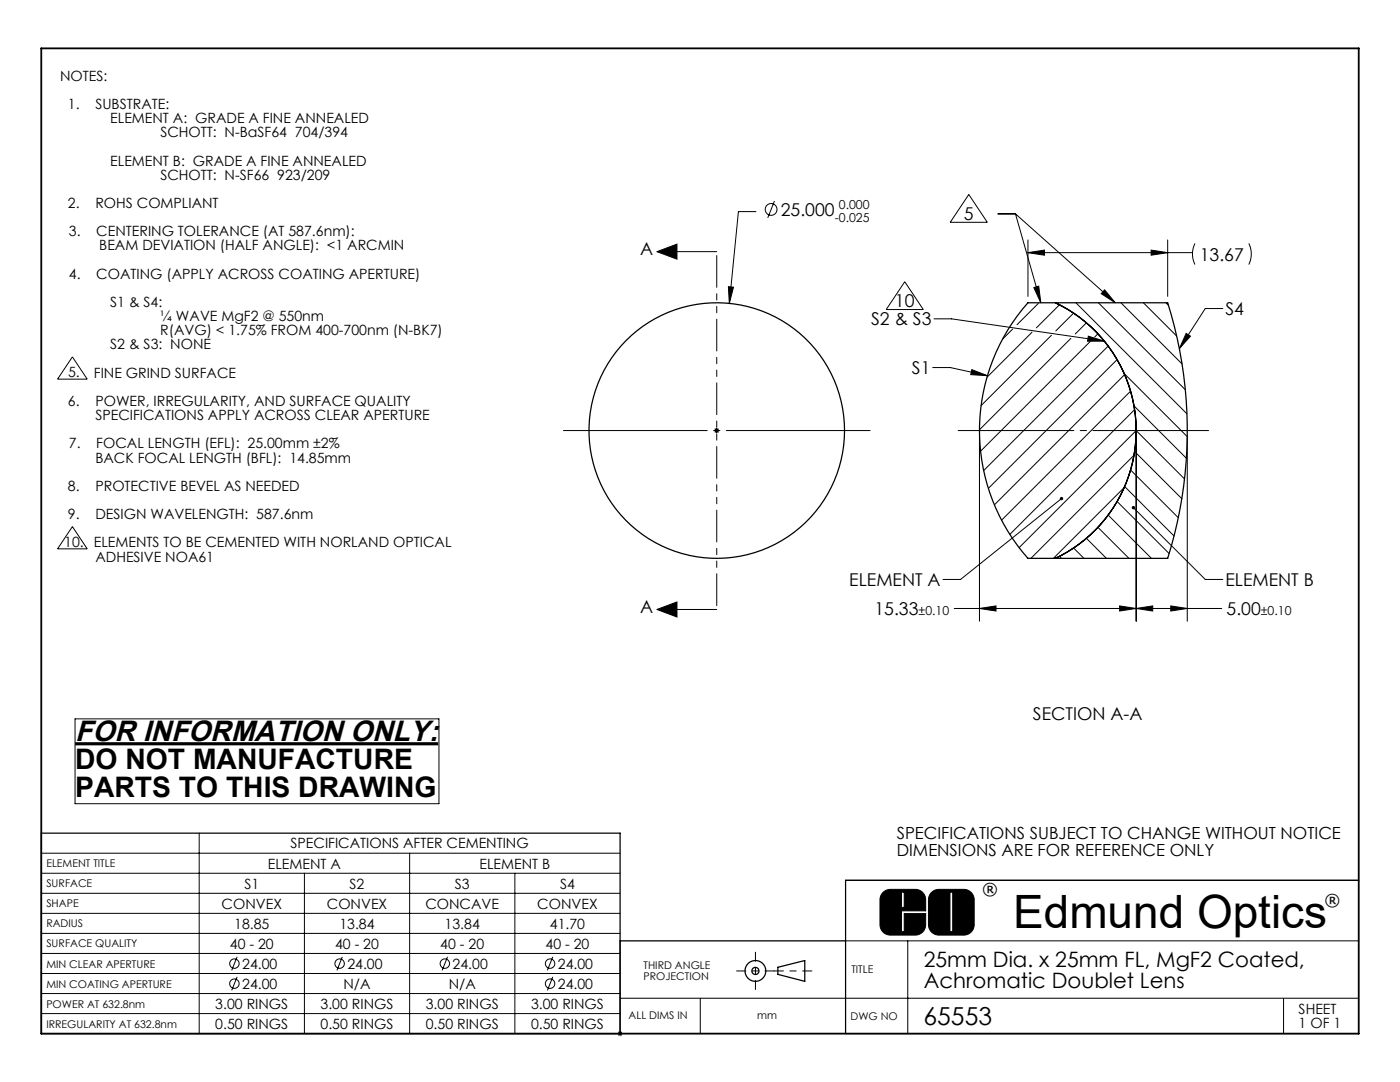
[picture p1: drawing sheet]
<svg xmlns="http://www.w3.org/2000/svg" width="279mm" height="216mm" viewBox="0 0 279 216" stroke-linecap="round" stroke-linejoin="round" font-family="sans-serif">
<g fill="none" stroke="#000" stroke-width=".2">
<path d="M193.3 38.8l3.7 5.6h-7.4zM131.1 50.2h11.9M131.1 50.2l4-1.5v3zM145.4 57.2l1 .1-.8 3.2zM150.9 42.2h-3.5l-1.8 18.3M154.6 40.1l-1.4 3.4M180.6 56.2l3.7 5.6h-7.4zM199.2 42.7h3.5M202.7 42.7l19.9 17.7M202.7 42.7l5 17.7M205.1 50.4l3.3-.5v1zM205.1 47.9v11.2"/>
<path d="M205.1 50.4h32.9M206.3 57.4l1-.3 .4 3.3zM220.5 57.8l2.1 2.6-2.8-1.8zM229.7 49.9l3.3 .5-3.3 .5zM233 47.9v11.2M238.5 48.6a4.7 4.7 0 0 0 0 4.2M249.2 48.6a4.7 4.7 0 0 1 0 4.2M14.4 71.2l3 4.5h-5.9zM186.2 73.3h3.5l7.4 1.7M186.4 63.6h3.5l30.5 4.5M194 73.8l3.1 1.2-3.4-.2zM202.1 65.7l-2 2"/>
<path d="M206 66.3l-9 9M207.2 60.5l-4.2 4.3M209.8 66.9l-14 14M211.4 60.8l-4.6 4.6M213.7 67.5l-18.2 18.3M214.3 62.5l-3.6 3.5M214.7 60.4l22.2 22.2M216.8 64.4l-2.2 2.2M217.2 67.1l3.2 1h-3.4zM217.6 68.1l-21.9 21.9M219.1 66.6l-.6 .7M219.2 60.4l17.4 17.4"/>
<path d="M221.2 69.1l-24.9 24.8M222.9 71.8l-25.7 25.7M223.7 60.4l12.2 12.2M224.4 74.5l12.5 12.6M224.4 74.7l-26 26M225.6 78.1l-25.7 25.7M228.2 60.4l6.6 6.7M232.7 60.4l.5 .5M236.7 66.5l.9 .6-2.2 2.5zM244 61.6h-3.5l-5.1 8M142.5 85.9h1M142.6 85.5l.8 .8"/>
<path d="M143 85.4v1M143.4 85.5l-.8 .8M143.4 85.6l-.7 .7M195.5 87.2v36.8M211.8 99.5l-20.1 16.1h-3.5M224.4 97.3l-14.2 14.1M224.4 97.1l9.9 9.8M225.6 93.8l9.6 9.5M226.3 90.8l-20.6 20.6M226.3 81l10.5 10.4M226.4 81.7l-24.9 24.9M226.4 90.1l9.5 9.4"/>
<path d="M226.7 87.2v36.8M236.4 95.6l-9.7-9.7-23.3 23.4M236.9 87.2v36.8M14.4 105.1l3 4.4h-5.9zM211.4 111l.4 .4M214.3 109.3l2 2.1M216.8 107.4l4 4M219.1 105.2l6.2 6.2M221.2 102.8l8.6 8.6M222.9 100.1l10.4 10.4M226.2 101.3l14.3 14.3h3.5M131.1 121.6h11.9"/>
<path d="M131.1 121.6l4-1.5v3zM190.4 121.4h53.4M195.5 121.4l3.3-.5v1zM223.4 120.9l3.3 .5-3.3 .5zM226.7 121.4l3.3-.5v1zM233.6 120.9l3.3 .5-3.3 .5zM15 143.4h72.6v17h-72.6zM8.3 170.2h115.5M8.3 174.2h115.5M8.3 178.2h115.5M39.8 166.2v40M60.8 174.2v32"/>
<path d="M81.8 170.2v36M102.8 174.2v32M168.8 175.7h102.4M176.2 178.2a2.07 2.07 0 0 1 1.5-.7h5a2.07 2.07 0 0 1 2 2v2.2h-4.8v4.2h.6v-3.6h4.2v2.2a2.07 2.07 0 0 1-2 2.1h-5a2.07 2.07 0 0 1-2.1-2.1v-5.2l.2-.6zM179.9 178h.6v3.1h-.6zM186 178l.5-.4 .7-.1h5.1a2.07 2.07 0 0 1 2.1 2v5a2.07 2.07 0 0 1-2.1 2.1h-4.9a2.07 2.07 0 0 1-2.1-2.1v-5a2.07 2.07 0 0 1 .7-1.5zM189.6 178h.5v7.9h-.5zM8.3 182.2h115.5M8.3 186.2h115.5M8.3 190.2h115.5M8.3 194.2h115.5M8.3 198.2h115.5"/>
<path d="M47.3 190.9l-1.1 2.7M47.3 194.9l-1.1 2.7M68.3 190.9l-1.1 2.7M89.3 190.9l-1.1 2.7M110.3 190.9l-1.1 2.7M110.3 194.9l-1.1 2.7M123.8 199.2h147.4M139.8 199.2v7M168.8 187.7h102.4M181.2 187.7v18.5M256.2 199.2v7M8.3 202.2h115.5"/>
<path d="M123.3 206.2h1M123.4 205.9l.7 .7M123.8 205.7v1M124.1 205.9l-.7 .7M168.8 206.2h102.4"/>
<circle cx="153.9" cy="41.8" r="1.18"/>
<circle cx="46.8" cy="196.3" r=".94"/>
<circle cx="46.8" cy="192.3" r=".94"/>
<circle cx="67.8" cy="192.3" r=".94"/>
<circle cx="88.8" cy="192.3" r=".94"/>
<circle cx="109.8" cy="196.3" r=".94"/>
<circle cx="109.8" cy="192.3" r=".94"/>
</g>
<g fill="none" stroke="#000" stroke-width=".25">
<path d="M205.1 60.4h27.9a85.1 85.1 0 0 1 0 51h-27.9a38.5 38.5 0 0 1 0-51zM210.6 60.4a28.2 28.2 0 0 1 16.1 25.5 28.2 28.2 0 0 1-16.1 25.5M210.6 60.4h.1M210.6 111.4h.1M8.3 166.2h115.5v40h-115.5zM271.2 175.7h-102.4v30.5M123.8 187.7h45M155.2 193l5.4-1.3v4.1l-5.4-1.4z"/>
<circle cx="143" cy="85.9" r="25.5"/>
<circle cx="150.8" cy="193.7" r="2.07"/>
<circle cx="150.8" cy="193.7" r=".71"/>
</g>
<path d="M154.5 193.7h-7.5M154.5 193.7h7.5" fill="none" stroke="#000" stroke-width=".2" stroke-dasharray="30.5 1.3 1.3 1.3" stroke-dashoffset="28.6"/>
<path d="M150.8 190v7.4" fill="none" stroke="#000" stroke-width=".2" stroke-dasharray="30.5 1.3 1.3 1.3" stroke-dashoffset="28.7"/>
<path d="M8.2 9.7h263v196.5h-263z" fill="none" stroke="#000" stroke-width=".36"/>
<path d="M179.9 178v3.1h.6v-3.1zM176.3 178l.5-.4 .7-.1h5.2l.8 .1 .7 .5 .5 1.1v2.5h-4.8v4.2h.6v-3.6h4.2v2.6l-.6 1.1-.6 .4-.7 .2h-5.1l-.9-.2-.6-.4-.4-.6-.2-.7v-5.2l.2-.7zM189.6 178v7.9h.5v-7.9zM185.9 178l.6-.4 .7-.1h5.1l.9 .1 .6 .5 .4 .6 .2 .7v5.1l-.2 .9-.4 .6-.6 .4-.7 .2h-5.1l-.9-.2-.6-.4-.4-.6-.2-.7v-5.2l.2-.8z" fill-rule="evenodd" fill="#000"/>
<path d="M15 148.4h72.4" fill="none" stroke="#000" stroke-width=".63" stroke-linecap="butt"/>
<path d="M143 121.6v-71.4" fill="none" stroke="#000" stroke-width=".2" stroke-dasharray="6.3 1.3 1.3 1.3 1.3 1.3" stroke-dashoffset="-.8"/>
<path d="M112.4 85.9h61.2" fill="none" stroke="#000" stroke-width=".2" stroke-dasharray="30.5 1.3 1.3 1.3" stroke-dashoffset="1.8"/>
<path d="M191.2 85.9h50" fill="none" stroke="#000" stroke-width=".2" stroke-dasharray="30.5 1.3 1.3 1.3" stroke-dashoffset="7.4"/>
<g fill="#000">
<path d="M145.4 57.2l.2 3.3 .8-3.2zM223.4 120.9l3.3 .5-3.3 .5zM195.5 121.4l3.3-.5v1zM233.6 120.9l3.3 .5-3.3 .5zM226.7 121.4l3.3-.5v1zM229.7 49.9l3.3 .5-3.3 .5zM205.1 50.4l3.3-.5v1z"/>
<path d="M194 73.8l3.1 1.2-3.4-.2zM217.2 67.1l3.2 1h-3.4zM236.7 66.5l.9 .6-2.2 2.5zM211.6 99.3a.34 .34 0 0 0 0 .4 .34 .34 0 0 0 .5 0 .34 .34 0 0 0 0-.4l-.3 .2 .3-.2-.3-.2zM226 101.1a.34 .34 0 0 0 .1 .5 .34 .34 0 0 0 .4-.3 .34 .34 0 0 0-.5-.3l.2 .3zM220.5 57.8l2.1 2.6-2.8-1.8zM206.3 57.4l1-.3 .4 3.3z"/>
<path d="M131.1 121.6l4-1.5v3zM131.1 50.2l4-1.5v3z"/>
</g>
<text font-size="9.2" x="202.2" y="185.2">Edmund Optics</text>
<text font-size="5.8" x="15" y="147.8">FOR INFORMATION ONLY:</text>
<g font-size="5.6">
<text x="15" y="153.4">DO NOT MANUFACTURE</text>
<text x="15" y="159.1">PARTS TO THIS DRAWING</text>
</g>
<text font-size="4.9" x="184.3" y="204.5">65553</text>
<g font-size="4.2">
<text x="184.4" y="192.9">25mm Dia. x 25mm FL, MgF2 Coated,</text>
<text x="184.4" y="197.1">Achromatic Doublet Lens</text>
</g>
<g font-size="3.5">
<text x="155.8" y="43.1">25.000</text>
<text x="192.4" y="43.9">5</text>
<text x="127.8" y="50.8">A</text>
<text x="239.5" y="52">13.67</text>
<text x="173.9" y="64.9">S2 &amp; S3</text>
<text x="178.6" y="61.3">10</text>
<text x="244.6" y="62.9">S4</text>
<text x="182" y="74.7">S1</text>
<text x="169.5" y="116.9">ELEMENT A</text>
<text x="244.6" y="116.9">ELEMENT B</text>
<text x="127.8" y="122.2">A</text>
<text x="174.5" y="122.7">15.33</text>
<text x="244.8" y="122.7">5.00</text>
<text x="206.1" y="143.7">SECTION A-A</text>
</g>
<g font-size="3.3">
<text x="179" y="167.4">SPECIFICATIONS SUBJECT TO CHANGE WITHOUT NOTICE</text>
<text x="179" y="170.9">DIMENSIONS ARE FOR REFERENCE ONLY</text>
<text x="196.1" y="178.5">®</text>
<text x="264.4" y="180.7">®</text>
</g>
<g font-size="2.8">
<text x="12" y="16.1">NOTES:</text>
<text x="13.6" y="21.8">1.</text>
<text x="19" y="21.8">SUBSTRATE:</text>
<text x="22" y="24.6">ELEMENT A: GRADE A FINE ANNEALED</text>
<text x="32" y="27.4">SCHOTT: N-BaSF64 704/394</text>
<text x="22" y="33">ELEMENT B: GRADE A FINE ANNEALED</text>
<text x="32" y="35.9">SCHOTT: N-SF66 923/209</text>
<text x="13.6" y="41.5">2.</text>
<text x="19" y="41.5">ROHS COMPLIANT</text>
<text x="13.7" y="47.2">3.</text>
<text x="19.2" y="47.2">CENTERING TOLERANCE (AT 587.6nm):</text>
<text x="19.8" y="50">BEAM DEVIATION (HALF ANGLE): &lt;1 ARCMIN</text>
<text x="13.7" y="55.6">4.</text>
<text x="19.2" y="55.6">COATING (APPLY ACROSS COATING APERTURE)</text>
<text x="22" y="61.3">S1 &amp; S4:</text>
<text x="32" y="64.1">¼ WAVE MgF2 @ 550nm</text>
<text x="22" y="69.7">S2 &amp; S3: NONE</text>
<text x="32" y="66.9">R(AVG) &lt; 1.75% FROM 400-700nm (N-BK7)</text>
<text x="13.6" y="75.3">5.</text>
<text x="18.7" y="75.4">FINE GRIND SURFACE</text>
<text x="13.6" y="81">6.</text>
<text x="19" y="81">POWER, IRREGULARITY, AND SURFACE QUALITY</text>
<text x="19" y="83.8">SPECIFICATIONS APPLY ACROSS CLEAR APERTURE</text>
<text x="13.8" y="89.5">7.</text>
<text x="19.2" y="89.5">FOCAL LENGTH (EFL): 25.00mm ±2%</text>
<text x="19" y="92.3">BACK FOCAL LENGTH (BFL): 14.85mm</text>
<text x="13.6" y="98">8.</text>
<text x="19" y="98">PROTECTIVE BEVEL AS NEEDED</text>
<text x="13.6" y="103.6">9.</text>
<text x="19" y="103.6">DESIGN WAVELENGTH: 587.6nm</text>
<text x="12.8" y="109.2">10.</text>
<text x="18.7" y="109.2">ELEMENTS TO BE CEMENTED WITH NORLAND OPTICAL</text>
<text x="19" y="112.1">ADHESIVE NOA61</text>
<text x="53.5" y="173.3">ELEMENT A</text>
<text x="58" y="169.3">SPECIFICATIONS AFTER CEMENTING</text>
<text x="95.7" y="173.3">ELEMENT B</text>
<text x="48.8" y="177.3">S1</text>
<text x="69.8" y="177.3">S2</text>
<text x="90.8" y="177.3">S3</text>
<text x="111.8" y="177.3">S4</text>
<text x="44.2" y="181.3">CONVEX</text>
<text x="46.7" y="185.3">18.85</text>
<text x="65.2" y="181.3">CONVEX</text>
<text x="67.7" y="185.3">13.84</text>
<text x="84.9" y="181.3">CONCAVE</text>
<text x="88.7" y="185.3">13.84</text>
<text x="107.2" y="181.3">CONVEX</text>
<text x="109.7" y="185.3">41.70</text>
<text x="45.9" y="189.3">40 - 20</text>
<text x="66.9" y="189.3">40 - 20</text>
<text x="87.9" y="189.3">40 - 20</text>
<text x="108.9" y="189.3">40 - 20</text>
<text x="48.3" y="193.3">24.00</text>
<text x="48.3" y="197.3">24.00</text>
<text x="68.5" y="197.3">N/A</text>
<text x="69.3" y="193.3">24.00</text>
<text x="89.5" y="197.3">N/A</text>
<text x="90.3" y="193.3">24.00</text>
<text x="111.3" y="193.3">24.00</text>
<text x="111.3" y="197.3">24.00</text>
<text x="43" y="201.3">3.00 RINGS</text>
<text x="64" y="201.3">3.00 RINGS</text>
<text x="85" y="201.3">3.00 RINGS</text>
<text x="106" y="201.3">3.00 RINGS</text>
<text x="259.2" y="202.2">SHEET</text>
<text x="43" y="205.3">0.50 RINGS</text>
<text x="64" y="205.3">0.50 RINGS</text>
<text x="85" y="205.3">0.50 RINGS</text>
<text x="106" y="205.3">0.50 RINGS</text>
<text x="259.2" y="205.1">1 OF 1</text>
</g>
<g font-size="2.5">
<text x="167.4" y="41.8">0.000</text>
<text x="166.6" y="44.2">-0.025</text>
<text x="183.3" y="122.7">±0.10</text>
<text x="251.6" y="122.7">±0.10</text>
</g>
<g font-size="2.1">
<text x="9.3" y="173">ELEMENT TITLE</text>
<text x="9.3" y="177">SURFACE</text>
<text x="9.3" y="181">SHAPE</text>
<text x="9.3" y="185">RADIUS</text>
<text x="9.3" y="189">SURFACE QUALITY</text>
<text x="9.3" y="193.1">MIN CLEAR APERTURE</text>
<text x="9.3" y="197.1">MIN COATING APERTURE</text>
<text x="128.4" y="193.4">THIRD ANGLE</text>
<text x="128.4" y="195.5">PROJECTION</text>
<text x="169.9" y="194.2">TITLE</text>
<text x="9.3" y="201">POWER AT 632.8nm</text>
<text x="125.5" y="203.3">ALL DIMS IN</text>
<text x="151.1" y="203.3">mm</text>
<text x="169.7" y="203.5">DWG NO</text>
<text x="9.3" y="205">IRREGULARITY AT 632.8nm</text>
</g>
</svg>
